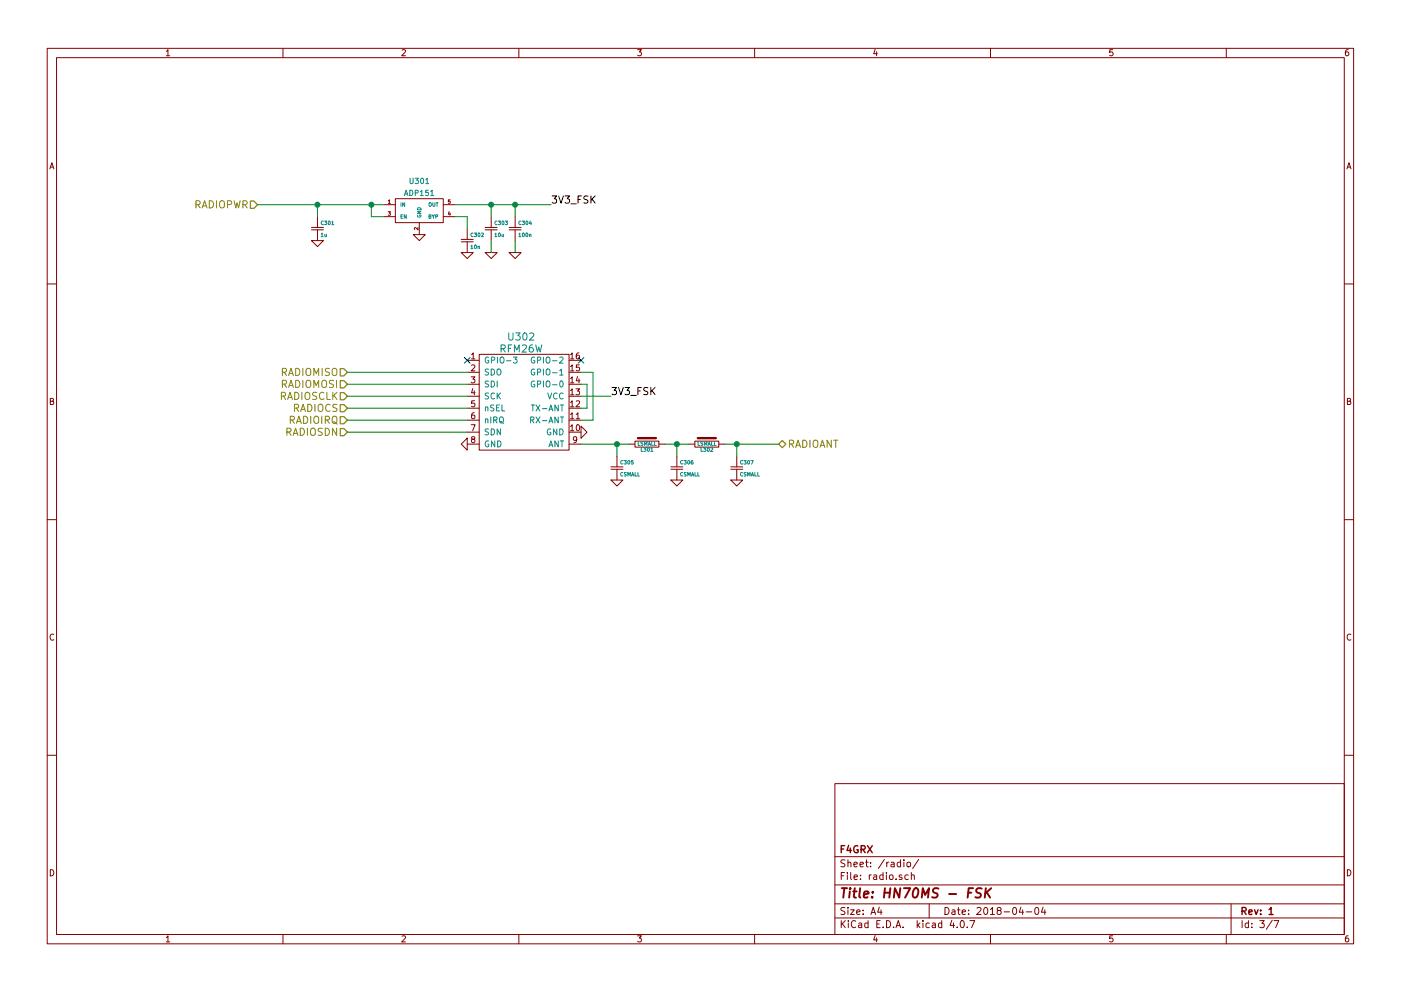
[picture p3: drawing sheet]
EESchema Schematic File Version 2
LIBS:f4grx_passive
LIBS:f4grx_pow
LIBS:ms
LIBS:f4grx_conn
LIBS:f4grx_cpu
LIBS:f4grx_interface
LIBS:f4grx_rf
LIBS:ms-cache
EELAYER 25 0
EELAYER END
$Descr A4 11693 8268
encoding utf-8
Sheet 3 7
Title "HN70MS - FSK"
Date "2018-04-04"
Rev "1"
Comp "F4GRX"
Comment1 ""
Comment2 ""
Comment3 ""
Comment4 ""
$EndDescr
Text HLabel 2150 1700 0    60   Input ~ 0
RADIOPWR
Text HLabel 2900 3400 0    60   Input ~ 0
RADIOCS
Text HLabel 2900 3300 0    60   Input ~ 0
RADIOSCLK
Text HLabel 2900 3200 0    60   Input ~ 0
RADIOMOSI
Text HLabel 2900 3100 0    60   Input ~ 0
RADIOMISO
Text HLabel 2900 3600 0    60   Input ~ 0
RADIOSDN
Text HLabel 2900 3500 0    60   Input ~ 0
RADIOIRQ
$Comp
L ADP151 U301
U 1 1
P 3500 1750
F 0 "U301" H 3500 2000 45  0000 C CNN
F 1 "ADP151" H 3500 1900 45  0000 C CNN
F 2 "ms:SOT23-5" H 3500 1750 60  0001 C CNN
F 3 "" H 3500 1750 60  0000 C CNN
	1    3500 1750
	1    0    0    -1  
$EndComp
$Comp
L CSMALL C301
U 1 1
P 2650 1900
F 0 "C301" H 2675 1950 30  0000 L CNN
F 1 "1u" H 2675 1850 30  0000 L CNN
F 2 "ms:0805_m2012" H 2650 1900 60  0001 C CNN
F 3 "" H 2650 1900 60  0000 C CNN
	1    2650 1900
	1    0    0    -1  
$EndComp
$Comp
L GND #PWR301
U 1 1
P 2650 2000
F 0 "#PWR301" H 2650 2000 30  0001 C CNN
F 1 "GND" H 2650 1930 30  0001 C CNN
F 2 "" H 2650 2000 60  0000 C CNN
F 3 "" H 2650 2000 60  0000 C CNN
	1    2650 2000
	1    0    0    -1  
$EndComp
$Comp
L GND #PWR302
U 1 1
P 3500 1950
F 0 "#PWR302" H 3500 1950 30  0001 C CNN
F 1 "GND" H 3500 1880 30  0001 C CNN
F 2 "" H 3500 1950 60  0000 C CNN
F 3 "" H 3500 1950 60  0000 C CNN
	1    3500 1950
	1    0    0    -1  
$EndComp
$Comp
L CSMALL C302
U 1 1
P 3900 2000
F 0 "C302" H 3925 2050 30  0000 L CNN
F 1 "10n" H 3925 1950 30  0000 L CNN
F 2 "ms:0603_m1608" H 3900 2000 60  0001 C CNN
F 3 "" H 3900 2000 60  0000 C CNN
	1    3900 2000
	1    0    0    -1  
$EndComp
$Comp
L GND #PWR303
U 1 1
P 3900 2100
F 0 "#PWR303" H 3900 2100 30  0001 C CNN
F 1 "GND" H 3900 2030 30  0001 C CNN
F 2 "" H 3900 2100 60  0000 C CNN
F 3 "" H 3900 2100 60  0000 C CNN
	1    3900 2100
	1    0    0    -1  
$EndComp
Text Label 4600 1700 0    60   ~ 0
3V3_FSK
$Comp
L CSMALL C303
U 1 1
P 4100 1900
F 0 "C303" H 4125 1950 30  0000 L CNN
F 1 "10u" H 4125 1850 30  0000 L CNN
F 2 "ms:1206_m3216" H 4100 1900 60  0001 C CNN
F 3 "" H 4100 1900 60  0000 C CNN
	1    4100 1900
	1    0    0    -1  
$EndComp
$Comp
L GND #PWR305
U 1 1
P 4100 2100
F 0 "#PWR305" H 4100 2100 30  0001 C CNN
F 1 "GND" H 4100 2030 30  0001 C CNN
F 2 "" H 4100 2100 60  0000 C CNN
F 3 "" H 4100 2100 60  0000 C CNN
	1    4100 2100
	1    0    0    -1  
$EndComp
$Comp
L CSMALL C304
U 1 1
P 4300 1900
F 0 "C304" H 4325 1950 30  0000 L CNN
F 1 "100n" H 4325 1850 30  0000 L CNN
F 2 "ms:0603_m1608" H 4300 1900 60  0001 C CNN
F 3 "" H 4300 1900 60  0000 C CNN
	1    4300 1900
	1    0    0    -1  
$EndComp
$Comp
L GND #PWR306
U 1 1
P 4300 2100
F 0 "#PWR306" H 4300 2100 30  0001 C CNN
F 1 "GND" H 4300 2030 30  0001 C CNN
F 2 "" H 4300 2100 60  0000 C CNN
F 3 "" H 4300 2100 60  0000 C CNN
	1    4300 2100
	1    0    0    -1  
$EndComp
$Comp
L RFM26W U302
U 1 1
P 4400 3350
F 0 "U302" H 4350 3900 60  0000 C CNN
F 1 "RFM26W" H 4350 3800 60  0000 C CNN
F 2 "ms:RFM26W" H 4400 3500 60  0001 C CNN
F 3 "" H 4400 3500 60  0000 C CNN
	1    4400 3350
	1    0    0    -1  
$EndComp
Text Label 5100 3300 0    60   ~ 0
3V3_FSK
$Comp
L GND #PWR307
U 1 1
P 4850 3600
F 0 "#PWR307" H 4850 3600 30  0001 C CNN
F 1 "GND" H 4850 3530 30  0001 C CNN
F 2 "" H 4850 3600 60  0000 C CNN
F 3 "" H 4850 3600 60  0000 C CNN
	1    4850 3600
	0    -1   -1   0   
$EndComp
$Comp
L GND #PWR304
U 1 1
P 3900 3700
F 0 "#PWR304" H 3900 3700 30  0001 C CNN
F 1 "GND" H 3900 3630 30  0001 C CNN
F 2 "" H 3900 3700 60  0000 C CNN
F 3 "" H 3900 3700 60  0000 C CNN
	1    3900 3700
	0    1    1    0   
$EndComp
$Comp
L CSMALL C305
U 1 1
P 5150 3900
F 0 "C305" H 5175 3950 30  0000 L CNN
F 1 "CSMALL" H 5175 3850 30  0000 L CNN
F 2 "ms:0603_m1608" H 5150 3900 60  0001 C CNN
F 3 "" H 5150 3900 60  0000 C CNN
	1    5150 3900
	1    0    0    -1  
$EndComp
$Comp
L GND #PWR308
U 1 1
P 5150 4000
F 0 "#PWR308" H 5150 4000 30  0001 C CNN
F 1 "GND" H 5150 3930 30  0001 C CNN
F 2 "" H 5150 4000 60  0000 C CNN
F 3 "" H 5150 4000 60  0000 C CNN
	1    5150 4000
	1    0    0    -1  
$EndComp
$Comp
L LSMALL L301
U 1 1
P 5400 3700
F 0 "L301" H 5400 3750 30  0000 C CNN
F 1 "LSMALL" H 5400 3700 30  0000 C CNN
F 2 "ms:0603_m1608" H 5400 3700 60  0001 C CNN
F 3 "" H 5400 3700 60  0000 C CNN
	1    5400 3700
	1    0    0    1   
$EndComp
$Comp
L CSMALL C306
U 1 1
P 5650 3900
F 0 "C306" H 5675 3950 30  0000 L CNN
F 1 "CSMALL" H 5675 3850 30  0000 L CNN
F 2 "ms:0603_m1608" H 5650 3900 60  0001 C CNN
F 3 "" H 5650 3900 60  0000 C CNN
	1    5650 3900
	1    0    0    -1  
$EndComp
$Comp
L LSMALL L302
U 1 1
P 5900 3700
F 0 "L302" H 5900 3750 30  0000 C CNN
F 1 "LSMALL" H 5900 3700 30  0000 C CNN
F 2 "ms:0603_m1608" H 5900 3700 60  0001 C CNN
F 3 "" H 5900 3700 60  0000 C CNN
	1    5900 3700
	1    0    0    1   
$EndComp
$Comp
L CSMALL C307
U 1 1
P 6150 3900
F 0 "C307" H 6175 3950 30  0000 L CNN
F 1 "CSMALL" H 6175 3850 30  0000 L CNN
F 2 "ms:0603_m1608" H 6150 3900 60  0001 C CNN
F 3 "" H 6150 3900 60  0000 C CNN
	1    6150 3900
	1    0    0    -1  
$EndComp
$Comp
L GND #PWR309
U 1 1
P 5650 4000
F 0 "#PWR309" H 5650 4000 30  0001 C CNN
F 1 "GND" H 5650 3930 30  0001 C CNN
F 2 "" H 5650 4000 60  0000 C CNN
F 3 "" H 5650 4000 60  0000 C CNN
	1    5650 4000
	1    0    0    -1  
$EndComp
$Comp
L GND #PWR310
U 1 1
P 6150 4000
F 0 "#PWR310" H 6150 4000 30  0001 C CNN
F 1 "GND" H 6150 3930 30  0001 C CNN
F 2 "" H 6150 4000 60  0000 C CNN
F 3 "" H 6150 4000 60  0000 C CNN
	1    6150 4000
	1    0    0    -1  
$EndComp
Wire Wire Line
	3200 1700 2150 1700
Wire Wire Line
	2650 1800 2650 1700
Connection ~ 2650 1700
Wire Wire Line
	3200 1800 3100 1800
Wire Wire Line
	3100 1800 3100 1700
Connection ~ 3100 1700
Wire Wire Line
	3900 1900 3900 1800
Wire Wire Line
	3900 1800 3800 1800
Wire Wire Line
	3800 1700 4600 1700
Wire Wire Line
	4100 1800 4100 1700
Connection ~ 4100 1700
Wire Wire Line
	4100 2100 4100 2000
Wire Wire Line
	4300 1800 4300 1700
Connection ~ 4300 1700
Wire Wire Line
	4300 2100 4300 2000
Wire Wire Line
	4850 3300 5100 3300
Wire Wire Line
	4850 3400 4900 3400
Wire Wire Line
	4900 3400 4900 3200
Wire Wire Line
	4900 3200 4850 3200
Wire Wire Line
	4850 3500 4950 3500
Wire Wire Line
	4950 3500 4950 3100
Wire Wire Line
	4950 3100 4850 3100
Wire Wire Line
	2900 3300 3900 3300
Wire Wire Line
	2900 3400 3900 3400
Wire Wire Line
	2900 3500 3900 3500
Wire Wire Line
	2900 3600 3900 3600
Wire Wire Line
	2900 3200 3900 3200
Wire Wire Line
	2900 3100 3900 3100
Wire Wire Line
	5150 3800 5150 3700
Wire Wire Line
	4850 3700 5250 3700
Connection ~ 5150 3700
Wire Wire Line
	5550 3700 5750 3700
Wire Wire Line
	5650 3700 5650 3800
Connection ~ 5650 3700
Wire Wire Line
	6150 3800 6150 3700
Connection ~ 6150 3700
NoConn ~ 4850 3000
NoConn ~ 3900 3000
Wire Wire Line
	6050 3700 6500 3700
Text HLabel 6500 3700 2    60   BiDi ~ 0
RADIOANT
$EndSCHEMATC
